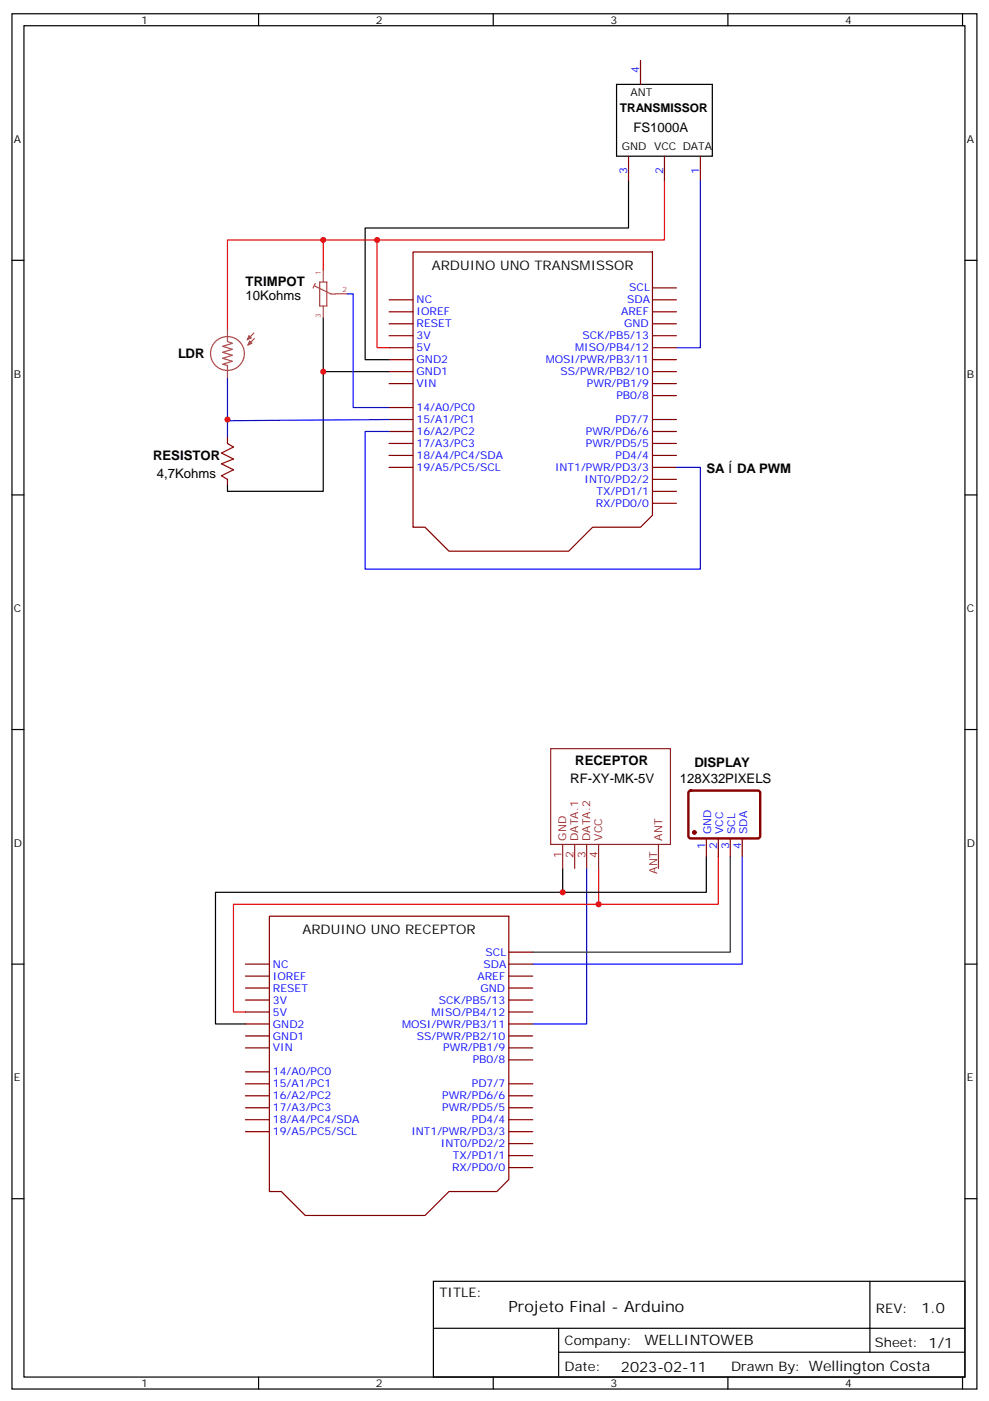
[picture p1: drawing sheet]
<svg xmlns="http://www.w3.org/2000/svg" width="291mm" height="413mm" viewBox="0 0 291 413" stroke-linecap="round" stroke-linejoin="round" font-family="sans-serif">
<g fill="none" stroke="#000" stroke-width=".35">
<path d="M3.5 4.1h284.4v405.3h-284.4zM7.1 7.6h277.2v398.3h-277.2zM76.2 4.1v3.5M145.3 4.1v3.5M214.5 4.1v3.5M283.6 4.1v3.5M181.7 24.9h28.2v21.1h-28.2zM185.2 53.1v14.1h-77.6v38.8h7.1M3.5 76.7h3.6M284.3 76.7h3.6M95.2 93.7v15.8h19.5M95.2 109.5v35.3h-28.2v-1.7"/>
<path d="M3.5 145.9h3.6M284.3 145.9h3.6M3.5 215h3.6M284.3 215h3.6M165.8 255.9v7.1M208.1 252.4v10.6h-144.6v38.8h8.8M3.5 284.2h3.6M284.3 284.2h3.6M3.5 353.3h3.6M284.3 353.3h3.6M127.7 377.6h156.6v28.3h-156.6zM256.3 377.7v20.9"/>
<path d="M127.7 391.5h156.5M164.6 398.6h119.6M164.6 391.5v14.1M76.2 405.9v3.5M145.3 405.9v3.5M214.5 405.9v3.5M283.6 405.9v3.5"/>
</g>
<path d="M206.4 53.1v49.4h-7.1M102.3 86.6h1.8v33.5h10.6M67 111.3v17.6M67 123.6v.4l47.7-.4M114.7 127.2h-7.1v40.5h98.8v-29.9h-7.1M172.9 255.9v45.9h-15.9M218.7 252.4v31.8h-61.7" fill="none" stroke="#00f" stroke-width=".35"/>
<path d="M195.8 53.1v17.6h-128.8v26.5M95.2 70.7v8.9M111.1 70.7v31.8h3.6M176.4 255.9v10.6M211.7 252.4v14.1h-142.9v31.8h3.5" fill="none" stroke="#f00" stroke-width=".35"/>
<path d="M215.2 252.4v28.2h-58.2" fill="none" stroke="#008700" stroke-width=".35"/>
<path d="M162.3 220.7h35.3v28.2h-35.3zM165.8 248.9v7M169.3 248.9v7M172.9 248.9v7M176.4 248.9v7M194 248.9v7" fill="none" stroke="#8c2424" stroke-width=".35"/>
<path d="M203.1 233.2l.5-.2 20 .1 .4 .6-.1 13-.6 .4h-20l-.5-.7v-12.7z" fill="none" stroke="#800000" stroke-width=".71"/>
<circle cx="204.6" cy="245.4" r=".53" fill="#870000" stroke="#870000" stroke-width=".35"/>
<path d="M208.1 247.1v5.3M211.7 247.1v5.3M215.2 247.1v5.3M218.7 247.1v5.3" fill="none" stroke="#800000" stroke-width=".35"/>
<g fill="none" stroke="#870000" stroke-width=".35">
<path d="M188.7 17.8v7.1M185.2 46v7.1M195.8 46v7.1M206.4 46v7.1M121.7 74.3h70.6v77.6l-3.6 3.5h-14.1l-7 7.1h-35.3l-7.1-7.1h-3.5zM114.7 88.4h7M114.7 91.9h7M114.7 95.4h7M114.7 99h7M192.3 88.4h7M192.3 91.9h7M192.3 84.8h7"/>
<path d="M192.3 95.4h7M192.3 99h7M114.7 102.5h7M114.7 106h7M114.7 109.5h7M114.7 113.1h7M192.3 102.5h7M192.3 106h7M192.3 109.5h7M192.3 113.1h7M192.3 116.6h7M67 128.9v1.8"/>
<path d="M114.7 120.1h7M114.7 123.6h7M114.7 127.2h7M114.7 130.7h7M114.7 134.2h7M114.7 137.8h7M192.3 123.6h7M192.3 127.2h7M192.3 130.7h7M192.3 134.2h7M192.3 137.8h7M67 141.3v1.8"/>
<path d="M192.3 141.3h7M192.3 144.8h7M192.3 148.3h7M79.4 270.1h70.5v77.6l-3.5 3.5h-14.1l-7.1 7h-35.2l-7.1-7h-3.5zM72.3 284.2h7.1M72.3 287.7h7.1M72.3 291.2h7.1M72.3 294.7h7.1M72.3 298.3h7.1M149.9 284.2h7.1M149.9 287.7h7.1M149.9 280.6h7.1"/>
<path d="M149.9 291.2h7.1M149.9 294.7h7.1M149.9 298.3h7.1M72.3 301.8h7.1M72.3 305.3h7.1M72.3 308.9h7.1M72.3 315.9h7.1M72.3 319.4h7.1M149.9 301.8h7.1M149.9 305.3h7.1M149.9 308.9h7.1M149.9 319.4h7.1"/>
<path d="M149.9 312.4h7.1M72.3 323h7.1M72.3 326.5h7.1M72.3 330h7.1M72.3 333.6h7.1M149.9 323h7.1M149.9 326.5h7.1M149.9 330h7.1M149.9 333.6h7.1M149.9 337.1h7.1M149.9 340.6h7.1M149.9 344.1h7.1"/>
</g>
<path d="M67 130.7l1.8 1.1-3.5 1.7 3.5 1.8-3.5 1.4 3.5 1.8-3.5 1.7 1.7 1.1" fill="none" stroke="#a10000" stroke-width=".35"/>
<g fill="none" stroke="#a64a4a" stroke-width=".35">
<path d="M95.2 79.6v3.4M67 97.2v3.5l1.4 .5-2.8 .9 2.8 .9-2.8 .8 2.8 .9-2.8 .9 2.8 .9-2.8 .9 1.4 .3M74.8 98.2l-2 1.9M75 99.8l-2 1.9M92.6 84.2l4.9 2.5 4.8-.1M92.9 83.6l-.6 1.3M94.2 83.1h2.1v7.1h-2.1zM95.2 90.2v3.5M67 107.8v3.5"/>
<circle cx="67" cy="104.2" r="5"/>
</g>
<g fill="#a64a4a" stroke="#a64a4a" stroke-width=".29">
<path d="M73.4 98.9l.7 .7-1.3 .5z"/>
<path d="M73.6 100.5l.7 .7-1.3 .5z"/>
</g>
<g fill="#c00">
<circle cx="176.4" cy="266.5" r=".88"/>
<circle cx="165.8" cy="263" r=".88"/>
<circle cx="95.3" cy="70.7" r=".88"/>
<circle cx="111.1" cy="70.7" r=".88"/>
<circle cx="67" cy="123.6" r=".88"/>
<circle cx="95.3" cy="109.5" r=".88"/>
</g>
<text font-size="4.6" x="149.8" y="386.7">Projeto Final - Arduino</text>
<g font-size="4.2">
<text x="271.5" y="386.9">1.0</text>
<text x="189.9" y="396.5">WELLINTOWEB</text>
<text x="183" y="404.3">2023-02-11</text>
</g>
<g font-size="3.9">
<text x="186.7" y="39">FS1000A</text>
<text x="127.2" y="79.6">ARDUINO UNO TRANSMISSOR</text>
<text x="72.3" y="88.4">10Kohms</text>
<text x="72.4" y="84.4">TRIMPOT</text>
<text x="52.5" y="105.5">LDR</text>
<text x="45.1" y="135.5">RESISTOR</text>
<text x="46.2" y="140.8">4,7Kohms</text>
<text x="208.1" y="139.5">SA</text>
<text x="217.2" y="139.5">DA PWM</text>
<text x="169.5" y="225.5">RECEPTOR</text>
<text x="204.6" y="226">DISPLAY</text>
<text x="168" y="230.8">RF-XY-MK-5V</text>
<text x="200.4" y="230.8">128X32PIXELS</text>
<text x="89.1" y="275.3">ARDUINO UNO RECEPTOR</text>
<text x="129.5" y="382.2">TITLE:</text>
<text x="258.1" y="386.9">REV:</text>
<text x="166.4" y="396.4">Company:</text>
<text x="257.7" y="397.1">Sheet: 1/1</text>
<text x="166.4" y="404.1">Date:</text>
<text x="215.4" y="404.2">Drawn By: Wellington Costa</text>
</g>
<text font-size="3.5" x="182.7" y="33.1">TRANSMISSOR</text>
<g font-size="3.2">
<text x="41.6" y="7.1">1</text>
<text x="110.8" y="7.1">2</text>
<text x="179.9" y="7.1">3</text>
<text x="249.1" y="7.1">4</text>
<text x="185.8" y="28.4">ANT</text>
<text x="4.1" y="42.2">A</text>
<text x="183.2" y="44.3">GND VCC DATA</text>
<text x="284.9" y="42.2">A</text>
<text x="4.1" y="111.3">B</text>
<text x="284.9" y="111.3">B</text>
<text x="4.1" y="180.4">C</text>
<text x="284.9" y="180.4">C</text>
<text x="4.1" y="249.6">D</text>
<text x="284.9" y="249.6">D</text>
<text x="4.1" y="318.7">E</text>
<text x="284.9" y="318.7">E</text>
<text x="41.6" y="408.9">1</text>
<text x="110.8" y="408.9">2</text>
<text x="179.9" y="408.9">3</text>
<text x="249.1" y="408.9">4</text>
</g>
<g font-size="3.2" fill="#00f">
<text x="188.4" y="21.6" transform="rotate(-90 188.4 21.6)">4</text>
<text x="184.9" y="51.3" transform="rotate(-90 184.9 51.3)">3</text>
<text x="195.4" y="51.3" transform="rotate(-90 195.4 51.3)">2</text>
<text x="206" y="51.3" transform="rotate(-90 206 51.3)">1</text>
<text x="122.8" y="89.4">NC</text>
<text x="184.8" y="89.4">SDA</text>
<text x="185.4" y="85.9">SCL</text>
<text x="122.8" y="93">IOREF</text>
<text x="183" y="93">AREF</text>
<text x="122.8" y="96.5">RESET</text>
<text x="122.8" y="100">3V</text>
<text x="171.6" y="100">SCK/PB5/13</text>
<text x="183.9" y="96.5">GND</text>
<text x="122.8" y="103.5">5V</text>
<text x="122.8" y="107.1">GND2</text>
<text x="160.8" y="107.1">MOSI/PWR/PB3/11</text>
<text x="169.5" y="103.5">MISO/PB4/12</text>
<text x="122.8" y="110.6">GND1</text>
<text x="165.1" y="110.6">SS/PWR/PB2/10</text>
<text x="122.8" y="114.1">VIN</text>
<text x="172.9" y="114.1">PWR/PB1/9</text>
<text x="181.6" y="117.7">PB0/8</text>
<text x="122.8" y="121.2">14/A0/PC0</text>
<text x="122.8" y="124.7">15/A1/PC1</text>
<text x="181.4" y="124.7">PD7/7</text>
<text x="122.8" y="128.2">16/A2/PC2</text>
<text x="122.8" y="131.8">17/A3/PC3</text>
<text x="172.7" y="128.2">PWR/PD6/6</text>
<text x="172.7" y="131.8">PWR/PD5/5</text>
<text x="122.8" y="135.3">18/A4/PC4/SDA</text>
<text x="181.4" y="135.3">PD4/4</text>
<text x="122.8" y="138.8">19/A5/PC5/SCL</text>
<text x="163.6" y="138.8">INT1/PWR/PD3/3</text>
<text x="172.3" y="142.3">INT0/PD2/2</text>
<text x="175.5" y="149.4">RX/PD0/0</text>
<text x="175.8" y="145.9">TX/PD1/1</text>
<text x="209.5" y="245.8" transform="rotate(-90 209.5 245.8)">GND</text>
<text x="213.1" y="245.8" transform="rotate(-90 213.1 245.8)">VCC</text>
<text x="216.6" y="245.8" transform="rotate(-90 216.6 245.8)">SCL</text>
<text x="220.1" y="245.8" transform="rotate(-90 220.1 245.8)">SDA</text>
<text x="207.8" y="250.4" transform="rotate(-90 207.8 250.4)">1</text>
<text x="211.3" y="250.4" transform="rotate(-90 211.3 250.4)">2</text>
<text x="214.8" y="250.4" transform="rotate(-90 214.8 250.4)">3</text>
<text x="218.4" y="250.4" transform="rotate(-90 218.4 250.4)">4</text>
<text x="143.1" y="281.7">SCL</text>
<text x="80.4" y="285.2">NC</text>
<text x="142.4" y="285.2">SDA</text>
<text x="80.4" y="288.7">IOREF</text>
<text x="80.4" y="292.3">RESET</text>
<text x="140.7" y="288.7">AREF</text>
<text x="141.6" y="292.3">GND</text>
<text x="80.4" y="295.8">3V</text>
<text x="80.4" y="299.3">5V</text>
<text x="127.2" y="299.3">MISO/PB4/12</text>
<text x="129.3" y="295.8">SCK/PB5/13</text>
<text x="80.4" y="302.9">GND2</text>
<text x="118.5" y="302.9">MOSI/PWR/PB3/11</text>
<text x="80.4" y="306.4">GND1</text>
<text x="80.4" y="309.9">VIN</text>
<text x="122.8" y="306.4">SS/PWR/PB2/10</text>
<text x="130.6" y="309.9">PWR/PB1/9</text>
<text x="80.4" y="317">14/A0/PC0</text>
<text x="139.3" y="313.4">PB0/8</text>
<text x="80.4" y="320.5">15/A1/PC1</text>
<text x="139" y="320.5">PD7/7</text>
<text x="80.4" y="324">16/A2/PC2</text>
<text x="80.4" y="327.6">17/A3/PC3</text>
<text x="130.3" y="324">PWR/PD6/6</text>
<text x="130.3" y="327.6">PWR/PD5/5</text>
<text x="80.4" y="331.1">18/A4/PC4/SDA</text>
<text x="80.4" y="334.6">19/A5/PC5/SCL</text>
<text x="121.2" y="334.6">INT1/PWR/PD3/3</text>
<text x="139" y="331.1">PD4/4</text>
<text x="129.9" y="338.1">INT0/PD2/2</text>
<text x="133.5" y="341.7">TX/PD1/1</text>
<text x="133.2" y="345.2">RX/PD0/0</text>
</g>
<g font-size="3.2" fill="#8d2323">
<text x="166.9" y="247.8" transform="rotate(-90 166.9 247.8)">GND</text>
<text x="170.4" y="247.8" transform="rotate(-90 170.4 247.8)">DATA.1</text>
<text x="173.9" y="247.8" transform="rotate(-90 173.9 247.8)">DATA.2</text>
<text x="177.4" y="247.8" transform="rotate(-90 177.4 247.8)">VCC</text>
<text x="195.1" y="247.8" transform="rotate(-90 195.1 247.8)">ANT</text>
<text x="165.5" y="253" transform="rotate(-90 165.5 253)">1</text>
<text x="169" y="253" transform="rotate(-90 169 253)">2</text>
<text x="172.5" y="253" transform="rotate(-90 172.5 253)">3</text>
<text x="176" y="253" transform="rotate(-90 176 253)">4</text>
<text x="193.7" y="257.5" transform="rotate(-90 193.7 257.5)">ANT</text>
</g>
<g font-size="2.1" fill="#a54b4b">
<text x="94.6" y="81" transform="rotate(-90 94.6 81)">1</text>
<text x="100.9" y="86">2</text>
<text x="94.6" y="93.7" transform="rotate(-90 94.6 93.7)">3</text>
</g>
</svg>
